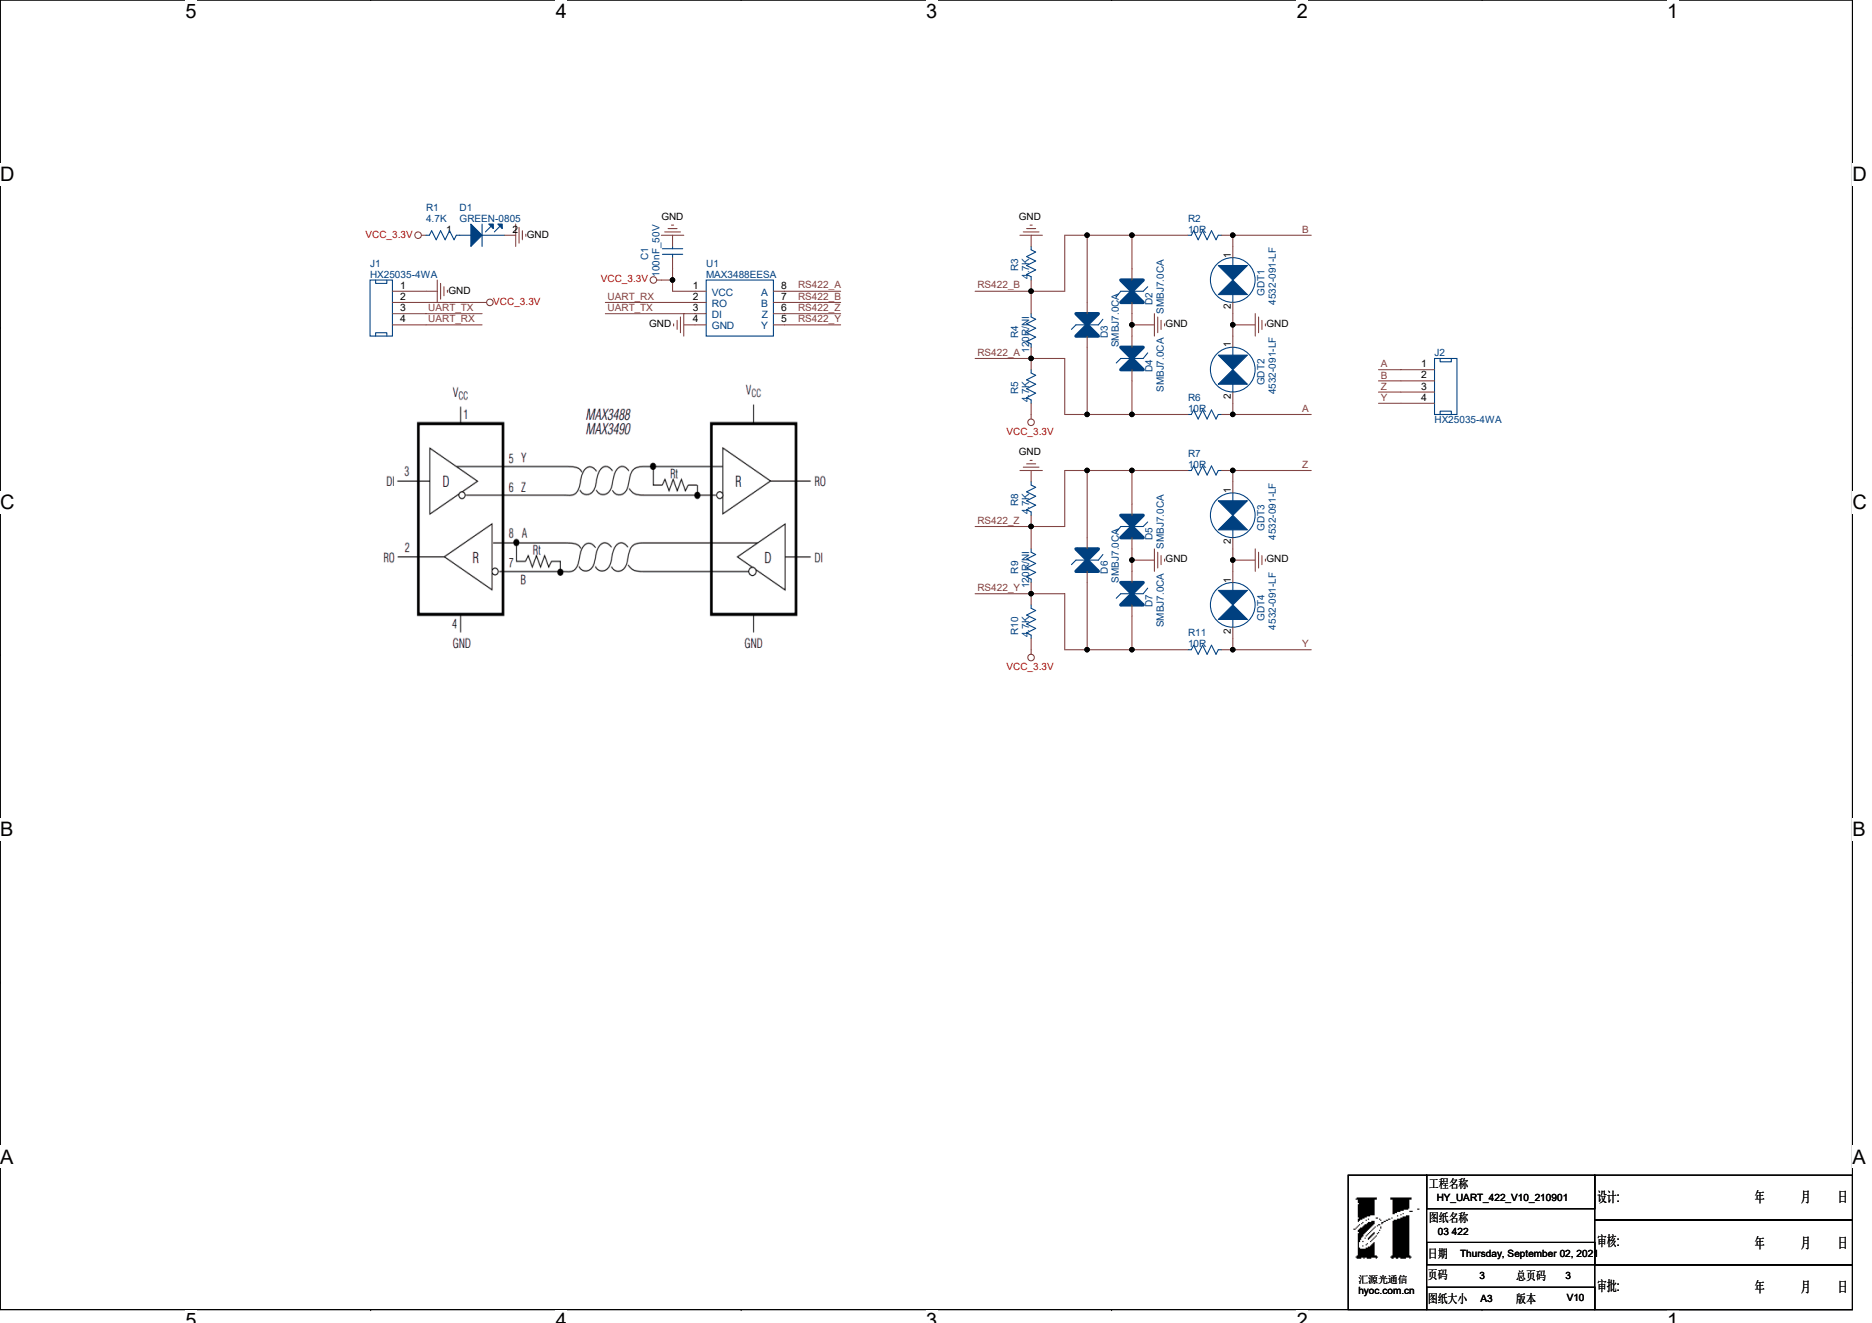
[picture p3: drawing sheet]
# OrCAD Capture schematic HY_UART_422_V10_210901.DSN

## Sheets
1 01 COVER: title: HY_UART_422_V10_210901; rev: V10; note: 01 COVER
2 02 SYSTEM BLOCK: note: 02 SYSTEM BLOCK
3 03 422: size A3; note: 03 422

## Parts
C1  100nF_50V  [C0402]
D1  GREEN-0805  [led_0603]
D2  SMBJ7.0CA  [DO-214AA]
D3  SMBJ7.0CA  [DO-214AA]
D4  SMBJ7.0CA  [DO-214AA]
D5  SMBJ7.0CA  [DO-214AA]
D6  SMBJ7.0CA  [DO-214AA]
D7  SMBJ7.0CA  [DO-214AA]
GDT1  4532-091-LF  [SMD4532]
GDT2  4532-091-LF  [SMD4532]
GDT3  4532-091-LF  [SMD4532]
GDT4  4532-091-LF  [SMD4532]
J1  HX25035-4WA  [HX25035-4WA]
J2  HX25035-4WA  [HX25035-4WA]
R1  4.7K  [R0402]
R2  10R  [R2010]
R3  4.7K  [R0402]
R4  120R/NI  [R0402]
R5  4.7K  [R0402]
R6  10R  [R2010]
R7  10R  [R2010]
R8  4.7K  [R0402]
R9  120R/NI  [R0402]
R10  4.7K  [R0402]
R11  10R  [R2010]
U1  MAX3488EESA  [SOIC8]

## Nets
GND: C1.1 D1.2(CATHODE) D2.1 D4.1 D5.1 D7.1 GDT1.2 GDT2.1 GDT3.2 GDT4.1 J1.1 R3.1 R8.1 U1.4(GND)
VCC_3.3V: C1.2 J1.2 R1.1 R5.2 R10.2 U1.1(VCC)
A: GDT2.2 J2.1 R6.2
B: GDT1.1 J2.2 R2.2
RS422_A: D3.2 D4.2 R4.2 R5.1 R6.1 U1.8(A)
RS422_B: D2.2 D3.1 R2.1 R3.2 R4.1 U1.7(B)
RS422_Y: D6.2 D7.2 R9.2 R10.1 R11.1 U1.5(Y)
RS422_Z: D5.2 D6.1 R7.1 R8.2 R9.1 U1.6(Z)
UART_RX: J1.4 U1.2(RO)
UART_TX: J1.3 U1.3(DI)
Y: GDT4.2 J2.4 R11.2
Z: GDT3.1 J2.3 R7.2
N17437588: D1.1(ANODE) R1.2

## Notes on the sheets
sheet 1
- 封面
- 原理图索引
- 版本
- 说明
- 日期
- BUG
- 页码
- 说明
- V10
- 1、init
- 2021-09-01
- 1
- COVER
- 2
- SYSTEM BLOCK
- 3
- 422
sheet 2
- 系统框图
- 电源框图
- UART to RS422
